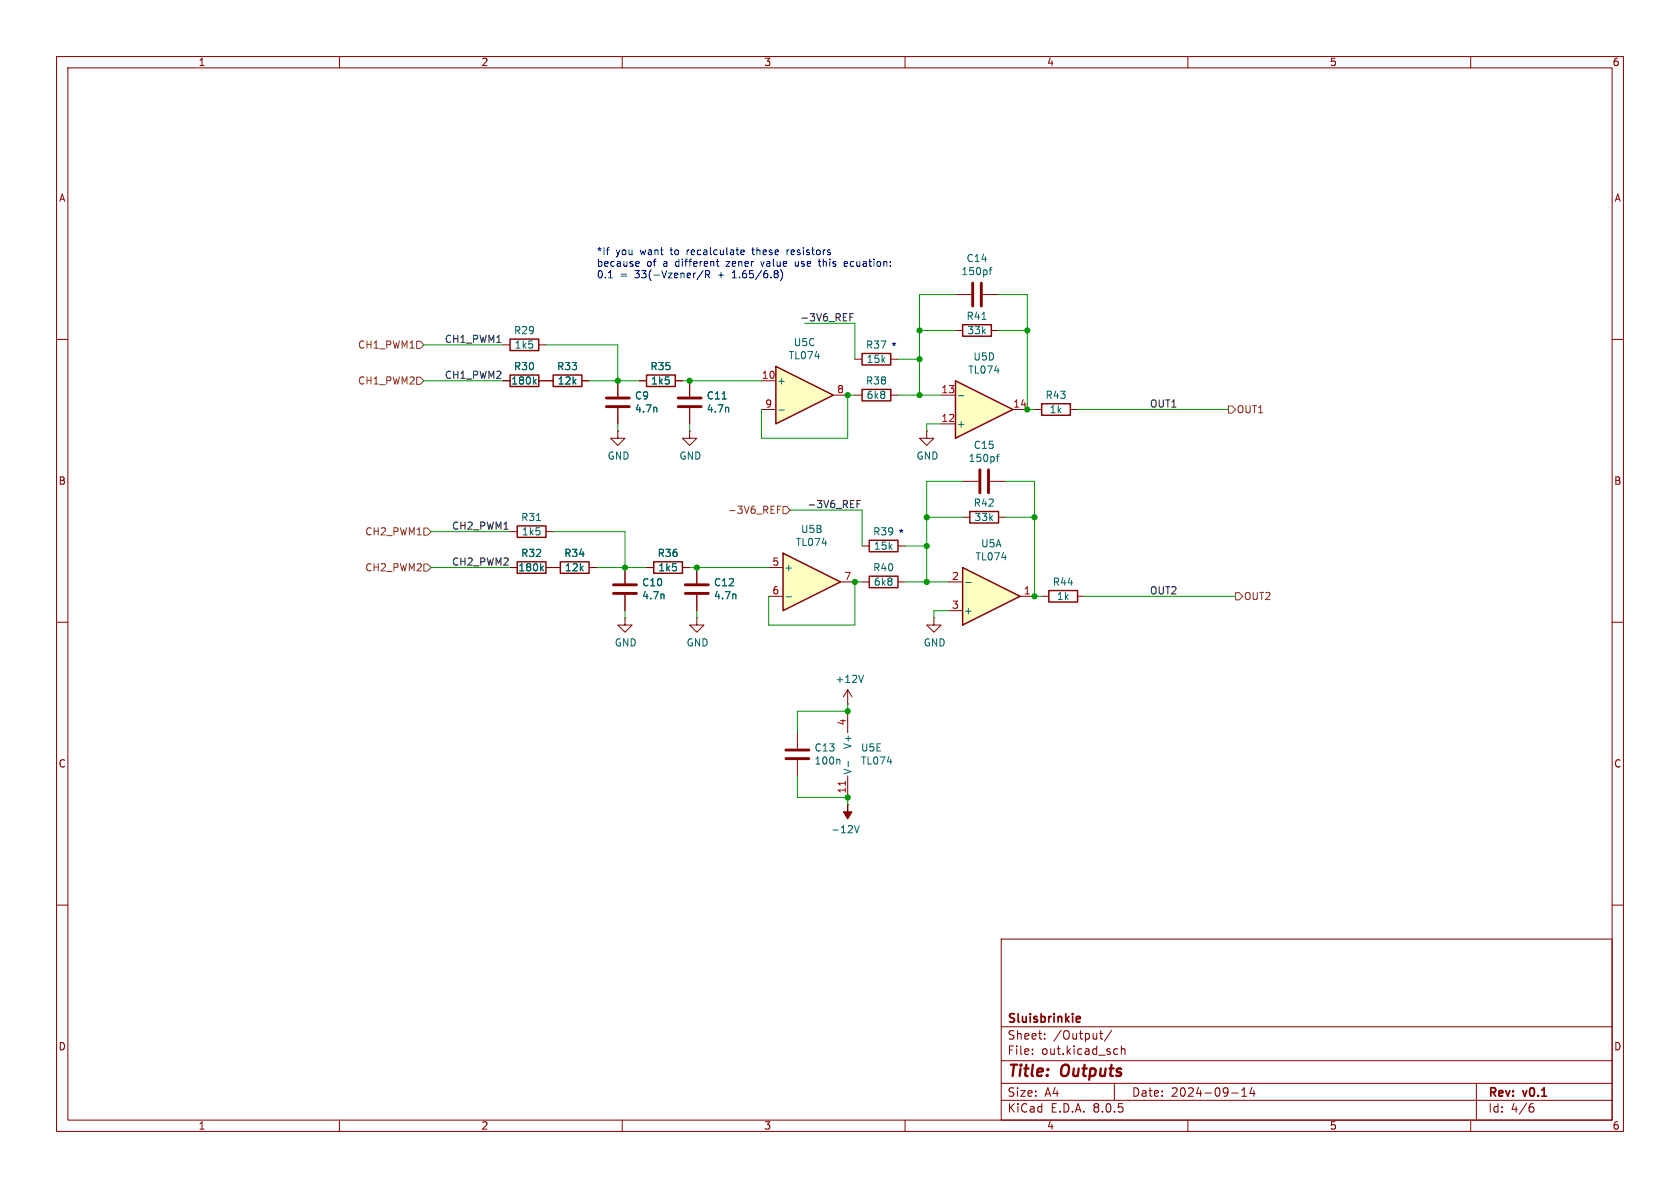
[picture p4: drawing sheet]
(kicad_sch
 (version 20231120)
 (generator "eeschema")
 (generator_version "8.0")
 (paper "A4")
 (title_block
  (title "Outputs")
  (date "2024-09-14")
  (rev "v0.1")
  (company "Sluisbrinkie"))
 (lib_symbols
  (symbol "Amplifier_Operational:TL074"
   (pin_names
    (offset 0.127)) (exclude_from_sim no) (in_bom yes) (on_board yes)
   (property "Reference" "U" (at 0 5.08 0) (effects (font (size 1.27 1.27)) (justify left)))
   (property "Value" "TL074" (at 0 -5.08 0) (effects (font (size 1.27 1.27)) (justify left)))
   (property "Footprint" "" (at -1.27 2.54 0) (effects (font (size 1.27 1.27)) (hide yes)))
   (property "Datasheet" "http://www.ti.com/lit/ds/symlink/tl071.pdf" (at 1.27 5.08 0) (effects (font (size 1.27 1.27)) (hide yes)))
   (property "Description" "Quad Low-Noise JFET-Input Operational Amplifiers, DIP-14/SOIC-14" (at 0 0 0) (effects (font (size 1.27 1.27)) (hide yes)))
   (property "ki_locked" "" (at 0 0 0) (effects (font (size 1.27 1.27))))
   (symbol "TL074_1_1"
    (polyline (pts (xy -5.08 5.08) (xy 5.08 0) (xy -5.08 -5.08) (xy -5.08 5.08)) (stroke (width 0.254) (type default)) (fill (type background)))
    (pin output line (at 7.62 0 180) (length 2.54) (name "~" (effects (font (size 1.27 1.27)))) (number "1" (effects (font (size 1.27 1.27)))))
    (pin input line (at -7.62 -2.54 0) (length 2.54) (name "-" (effects (font (size 1.27 1.27)))) (number "2" (effects (font (size 1.27 1.27)))))
    (pin input line (at -7.62 2.54 0) (length 2.54) (name "+" (effects (font (size 1.27 1.27)))) (number "3" (effects (font (size 1.27 1.27))))))
   (symbol "TL074_2_1"
    (polyline (pts (xy -5.08 5.08) (xy 5.08 0) (xy -5.08 -5.08) (xy -5.08 5.08)) (stroke (width 0.254) (type default)) (fill (type background)))
    (pin input line (at -7.62 2.54 0) (length 2.54) (name "+" (effects (font (size 1.27 1.27)))) (number "5" (effects (font (size 1.27 1.27)))))
    (pin input line (at -7.62 -2.54 0) (length 2.54) (name "-" (effects (font (size 1.27 1.27)))) (number "6" (effects (font (size 1.27 1.27)))))
    (pin output line (at 7.62 0 180) (length 2.54) (name "~" (effects (font (size 1.27 1.27)))) (number "7" (effects (font (size 1.27 1.27))))))
   (symbol "TL074_3_1"
    (polyline (pts (xy -5.08 5.08) (xy 5.08 0) (xy -5.08 -5.08) (xy -5.08 5.08)) (stroke (width 0.254) (type default)) (fill (type background)))
    (pin input line (at -7.62 2.54 0) (length 2.54) (name "+" (effects (font (size 1.27 1.27)))) (number "10" (effects (font (size 1.27 1.27)))))
    (pin output line (at 7.62 0 180) (length 2.54) (name "~" (effects (font (size 1.27 1.27)))) (number "8" (effects (font (size 1.27 1.27)))))
    (pin input line (at -7.62 -2.54 0) (length 2.54) (name "-" (effects (font (size 1.27 1.27)))) (number "9" (effects (font (size 1.27 1.27))))))
   (symbol "TL074_4_1"
    (polyline (pts (xy -5.08 5.08) (xy 5.08 0) (xy -5.08 -5.08) (xy -5.08 5.08)) (stroke (width 0.254) (type default)) (fill (type background)))
    (pin input line (at -7.62 2.54 0) (length 2.54) (name "+" (effects (font (size 1.27 1.27)))) (number "12" (effects (font (size 1.27 1.27)))))
    (pin input line (at -7.62 -2.54 0) (length 2.54) (name "-" (effects (font (size 1.27 1.27)))) (number "13" (effects (font (size 1.27 1.27)))))
    (pin output line (at 7.62 0 180) (length 2.54) (name "~" (effects (font (size 1.27 1.27)))) (number "14" (effects (font (size 1.27 1.27))))))
   (symbol "TL074_5_1"
    (pin power_in line (at -2.54 -7.62 90) (length 3.81) (name "V-" (effects (font (size 1.27 1.27)))) (number "11" (effects (font (size 1.27 1.27)))))
    (pin power_in line (at -2.54 7.62 270) (length 3.81) (name "V+" (effects (font (size 1.27 1.27)))) (number "4" (effects (font (size 1.27 1.27)))))))
  (symbol "Device:C"
   (pin_numbers hide)
   (pin_names
    (offset 0.254)) (exclude_from_sim no) (in_bom yes) (on_board yes)
   (property "Reference" "C" (at 0.635 2.54 0) (effects (font (size 1.27 1.27)) (justify left)))
   (property "Value" "C" (at 0.635 -2.54 0) (effects (font (size 1.27 1.27)) (justify left)))
   (property "Footprint" "" (at 0.9652 -3.81 0) (effects (font (size 1.27 1.27)) (hide yes)))
   (property "Datasheet" "~" (at 0 0 0) (effects (font (size 1.27 1.27)) (hide yes)))
   (property "Description" "Unpolarized capacitor" (at 0 0 0) (effects (font (size 1.27 1.27)) (hide yes)))
   (symbol "C_0_1"
    (polyline (pts (xy -2.032 -0.762) (xy 2.032 -0.762)) (stroke (width 0.508) (type default)) (fill (type none)))
    (polyline (pts (xy -2.032 0.762) (xy 2.032 0.762)) (stroke (width 0.508) (type default)) (fill (type none))))
   (symbol "C_1_1"
    (pin passive line (at 0 3.81 270) (length 2.794) (name "~" (effects (font (size 1.27 1.27)))) (number "1" (effects (font (size 1.27 1.27)))))
    (pin passive line (at 0 -3.81 90) (length 2.794) (name "~" (effects (font (size 1.27 1.27)))) (number "2" (effects (font (size 1.27 1.27)))))))
  (symbol "Device:R"
   (pin_numbers hide)
   (pin_names
    (offset 0)) (exclude_from_sim no) (in_bom yes) (on_board yes)
   (property "Reference" "R" (at 2.032 0 90) (effects (font (size 1.27 1.27))))
   (property "Value" "R" (at 0 0 90) (effects (font (size 1.27 1.27))))
   (property "Footprint" "" (at -1.778 0 90) (effects (font (size 1.27 1.27)) (hide yes)))
   (property "Datasheet" "~" (at 0 0 0) (effects (font (size 1.27 1.27)) (hide yes)))
   (property "Description" "Resistor" (at 0 0 0) (effects (font (size 1.27 1.27)) (hide yes)))
   (symbol "R_0_1"
    (rectangle (start -1.016 -2.54) (end 1.016 2.54) (stroke (width 0.254) (type default)) (fill (type none))))
   (symbol "R_1_1"
    (pin passive line (at 0 3.81 270) (length 1.27) (name "~" (effects (font (size 1.27 1.27)))) (number "1" (effects (font (size 1.27 1.27)))))
    (pin passive line (at 0 -3.81 90) (length 1.27) (name "~" (effects (font (size 1.27 1.27)))) (number "2" (effects (font (size 1.27 1.27)))))))
  (symbol "power:+12V"
   (power)
   (pin_numbers hide)
   (pin_names
    (offset 0) hide) (exclude_from_sim no) (in_bom yes) (on_board yes)
   (property "Reference" "#PWR" (at 0 -3.81 0) (effects (font (size 1.27 1.27)) (hide yes)))
   (property "Value" "+12V" (at 0 3.556 0) (effects (font (size 1.27 1.27))))
   (property "Footprint" "" (at 0 0 0) (effects (font (size 1.27 1.27)) (hide yes)))
   (property "Datasheet" "" (at 0 0 0) (effects (font (size 1.27 1.27)) (hide yes)))
   (property "Description" "Power symbol creates a global label with name \"+12V\"" (at 0 0 0) (effects (font (size 1.27 1.27)) (hide yes)))
   (symbol "+12V_0_1"
    (polyline (pts (xy -0.762 1.27) (xy 0 2.54)) (stroke (width 0) (type default)) (fill (type none)))
    (polyline (pts (xy 0 0) (xy 0 2.54)) (stroke (width 0) (type default)) (fill (type none)))
    (polyline (pts (xy 0 2.54) (xy 0.762 1.27)) (stroke (width 0) (type default)) (fill (type none))))
   (symbol "+12V_1_1"
    (pin power_in line (at 0 0 90) (length 0) (name "~" (effects (font (size 1.27 1.27)))) (number "1" (effects (font (size 1.27 1.27)))))))
  (symbol "power:-12V"
   (power)
   (pin_numbers hide)
   (pin_names
    (offset 0) hide) (exclude_from_sim no) (in_bom yes) (on_board yes)
   (property "Reference" "#PWR" (at 0 -3.81 0) (effects (font (size 1.27 1.27)) (hide yes)))
   (property "Value" "-12V" (at 0 3.556 0) (effects (font (size 1.27 1.27))))
   (property "Footprint" "" (at 0 0 0) (effects (font (size 1.27 1.27)) (hide yes)))
   (property "Datasheet" "" (at 0 0 0) (effects (font (size 1.27 1.27)) (hide yes)))
   (property "Description" "Power symbol creates a global label with name \"-12V\"" (at 0 0 0) (effects (font (size 1.27 1.27)) (hide yes)))
   (symbol "-12V_0_0"
    (pin power_in line (at 0 0 90) (length 0) (name "~" (effects (font (size 1.27 1.27)))) (number "1" (effects (font (size 1.27 1.27))))))
   (symbol "-12V_0_1"
    (polyline (pts (xy 0 0) (xy 0 1.27) (xy 0.762 1.27) (xy 0 2.54) (xy -0.762 1.27) (xy 0 1.27)) (stroke (width 0) (type default)) (fill (type outline)))))
  (symbol "power:GND"
   (power)
   (pin_numbers hide)
   (pin_names
    (offset 0) hide) (exclude_from_sim no) (in_bom yes) (on_board yes)
   (property "Reference" "#PWR" (at 0 -6.35 0) (effects (font (size 1.27 1.27)) (hide yes)))
   (property "Value" "GND" (at 0 -3.81 0) (effects (font (size 1.27 1.27))))
   (property "Footprint" "" (at 0 0 0) (effects (font (size 1.27 1.27)) (hide yes)))
   (property "Datasheet" "" (at 0 0 0) (effects (font (size 1.27 1.27)) (hide yes)))
   (property "Description" "Power symbol creates a global label with name \"GND\" , ground" (at 0 0 0) (effects (font (size 1.27 1.27)) (hide yes)))
   (symbol "GND_0_1"
    (polyline (pts (xy 0 0) (xy 0 -1.27) (xy 1.27 -1.27) (xy 0 -2.54) (xy -1.27 -1.27) (xy 0 -1.27)) (stroke (width 0) (type default)) (fill (type none))))
   (symbol "GND_1_1"
    (pin power_in line (at 0 0 270) (length 0) (name "~" (effects (font (size 1.27 1.27)))) (number "1" (effects (font (size 1.27 1.27))))))))
 (junction
  (at 181.61 72.39)
  (diameter 0)
  (color 0 0 0 0))
 (junction
  (at 162.56 69.85)
  (diameter 0)
  (color 0 0 0 0))
 (junction
  (at 182.88 105.41)
  (diameter 0)
  (color 0 0 0 0))
 (junction
  (at 149.86 69.85)
  (diameter 0)
  (color 0 0 0 0))
 (junction
  (at 110.49 100.33)
  (diameter 0)
  (color 0 0 0 0))
 (junction
  (at 162.56 63.5)
  (diameter 0)
  (color 0 0 0 0))
 (junction
  (at 151.13 102.87)
  (diameter 0)
  (color 0 0 0 0))
 (junction
  (at 123.19 100.33)
  (diameter 0)
  (color 0 0 0 0))
 (junction
  (at 182.88 91.44)
  (diameter 0)
  (color 0 0 0 0))
 (junction
  (at 149.86 125.73)
  (diameter 0)
  (color 0 0 0 0))
 (junction
  (at 163.83 91.44)
  (diameter 0)
  (color 0 0 0 0))
 (junction
  (at 121.92 67.31)
  (diameter 0)
  (color 0 0 0 0))
 (junction
  (at 149.86 140.97)
  (diameter 0)
  (color 0 0 0 0))
 (junction
  (at 162.56 58.42)
  (diameter 0)
  (color 0 0 0 0))
 (junction
  (at 181.61 58.42)
  (diameter 0)
  (color 0 0 0 0))
 (junction
  (at 163.83 96.52)
  (diameter 0)
  (color 0 0 0 0))
 (junction
  (at 163.83 102.87)
  (diameter 0)
  (color 0 0 0 0))
 (junction
  (at 109.22 67.31)
  (diameter 0)
  (color 0 0 0 0))
 (wire
  (pts (xy 181.61 72.39) (xy 182.88 72.39))
  (stroke (width 0) (type default)))
 (wire
  (pts (xy 149.86 77.47) (xy 149.86 69.85))
  (stroke (width 0) (type default)))
 (wire
  (pts (xy 158.75 63.5) (xy 162.56 63.5))
  (stroke (width 0) (type default)))
 (wire
  (pts (xy 134.62 72.39) (xy 134.62 77.47))
  (stroke (width 0) (type default)))
 (wire
  (pts (xy 160.02 102.87) (xy 163.83 102.87))
  (stroke (width 0) (type default)))
 (wire
  (pts (xy 76.2 93.98) (xy 90.17 93.98))
  (stroke (width 0) (type default)))
 (wire
  (pts (xy 182.88 85.09) (xy 182.88 91.44))
  (stroke (width 0) (type default)))
 (wire
  (pts (xy 134.62 77.47) (xy 149.86 77.47))
  (stroke (width 0) (type default)))
 (wire
  (pts (xy 121.92 100.33) (xy 123.19 100.33))
  (stroke (width 0) (type default)))
 (wire
  (pts (xy 163.83 76.2) (xy 163.83 74.93))
  (stroke (width 0) (type default)))
 (wire
  (pts (xy 135.89 110.49) (xy 151.13 110.49))
  (stroke (width 0) (type default)))
 (wire
  (pts (xy 176.53 52.07) (xy 181.61 52.07))
  (stroke (width 0) (type default)))
 (wire
  (pts (xy 109.22 67.31) (xy 113.03 67.31))
  (stroke (width 0) (type default)))
 (wire
  (pts (xy 96.52 60.96) (xy 109.22 60.96))
  (stroke (width 0) (type default)))
 (wire
  (pts (xy 177.8 85.09) (xy 182.88 85.09))
  (stroke (width 0) (type default)))
 (wire
  (pts (xy 151.13 102.87) (xy 152.4 102.87))
  (stroke (width 0) (type default)))
 (wire
  (pts (xy 140.97 140.97) (xy 149.86 140.97))
  (stroke (width 0) (type default)))
 (wire
  (pts (xy 170.18 85.09) (xy 163.83 85.09))
  (stroke (width 0) (type default)))
 (wire
  (pts (xy 182.88 105.41) (xy 184.15 105.41))
  (stroke (width 0) (type default)))
 (wire
  (pts (xy 121.92 67.31) (xy 134.62 67.31))
  (stroke (width 0) (type default)))
 (wire
  (pts (xy 163.83 85.09) (xy 163.83 91.44))
  (stroke (width 0) (type default)))
 (wire
  (pts (xy 177.8 91.44) (xy 182.88 91.44))
  (stroke (width 0) (type default)))
 (wire
  (pts (xy 163.83 96.52) (xy 163.83 102.87))
  (stroke (width 0) (type default)))
 (wire
  (pts (xy 109.22 60.96) (xy 109.22 67.31))
  (stroke (width 0) (type default)))
 (wire
  (pts (xy 149.86 69.85) (xy 151.13 69.85))
  (stroke (width 0) (type default)))
 (wire
  (pts (xy 162.56 63.5) (xy 162.56 69.85))
  (stroke (width 0) (type default)))
 (wire
  (pts (xy 135.89 105.41) (xy 135.89 110.49))
  (stroke (width 0) (type default)))
 (wire
  (pts (xy 151.13 110.49) (xy 151.13 102.87))
  (stroke (width 0) (type default)))
 (wire
  (pts (xy 162.56 52.07) (xy 162.56 58.42))
  (stroke (width 0) (type default)))
 (wire
  (pts (xy 120.65 67.31) (xy 121.92 67.31))
  (stroke (width 0) (type default)))
 (wire
  (pts (xy 110.49 93.98) (xy 110.49 100.33))
  (stroke (width 0) (type default)))
 (wire
  (pts (xy 190.5 72.39) (xy 217.17 72.39))
  (stroke (width 0) (type default)))
 (wire
  (pts (xy 181.61 58.42) (xy 181.61 72.39))
  (stroke (width 0) (type default)))
 (wire
  (pts (xy 149.86 124.46) (xy 149.86 125.73))
  (stroke (width 0) (type default)))
 (wire
  (pts (xy 163.83 96.52) (xy 163.83 91.44))
  (stroke (width 0) (type default)))
 (wire
  (pts (xy 74.93 60.96) (xy 88.9 60.96))
  (stroke (width 0) (type default)))
 (wire
  (pts (xy 176.53 58.42) (xy 181.61 58.42))
  (stroke (width 0) (type default)))
 (wire
  (pts (xy 160.02 96.52) (xy 163.83 96.52))
  (stroke (width 0) (type default)))
 (wire
  (pts (xy 163.83 102.87) (xy 167.64 102.87))
  (stroke (width 0) (type default)))
 (wire
  (pts (xy 121.92 74.93) (xy 121.92 76.2))
  (stroke (width 0) (type default)))
 (wire
  (pts (xy 76.2 100.33) (xy 90.17 100.33))
  (stroke (width 0) (type default)))
 (wire
  (pts (xy 123.19 100.33) (xy 135.89 100.33))
  (stroke (width 0) (type default)))
 (wire
  (pts (xy 140.97 125.73) (xy 140.97 129.54))
  (stroke (width 0) (type default)))
 (wire
  (pts (xy 162.56 63.5) (xy 162.56 58.42))
  (stroke (width 0) (type default)))
 (wire
  (pts (xy 152.4 90.17) (xy 152.4 96.52))
  (stroke (width 0) (type default)))
 (wire
  (pts (xy 104.14 67.31) (xy 109.22 67.31))
  (stroke (width 0) (type default)))
 (wire
  (pts (xy 165.1 109.22) (xy 165.1 107.95))
  (stroke (width 0) (type default)))
 (wire
  (pts (xy 165.1 107.95) (xy 167.64 107.95))
  (stroke (width 0) (type default)))
 (wire
  (pts (xy 158.75 69.85) (xy 162.56 69.85))
  (stroke (width 0) (type default)))
 (wire
  (pts (xy 139.7 90.17) (xy 152.4 90.17))
  (stroke (width 0) (type default)))
 (wire
  (pts (xy 110.49 100.33) (xy 114.3 100.33))
  (stroke (width 0) (type default)))
 (wire
  (pts (xy 162.56 58.42) (xy 168.91 58.42))
  (stroke (width 0) (type default)))
 (wire
  (pts (xy 151.13 57.15) (xy 151.13 63.5))
  (stroke (width 0) (type default)))
 (wire
  (pts (xy 110.49 107.95) (xy 110.49 109.22))
  (stroke (width 0) (type default)))
 (wire
  (pts (xy 162.56 69.85) (xy 166.37 69.85))
  (stroke (width 0) (type default)))
 (wire
  (pts (xy 181.61 52.07) (xy 181.61 58.42))
  (stroke (width 0) (type default)))
 (wire
  (pts (xy 149.86 142.24) (xy 149.86 140.97))
  (stroke (width 0) (type default)))
 (wire
  (pts (xy 140.97 125.73) (xy 149.86 125.73))
  (stroke (width 0) (type default)))
 (wire
  (pts (xy 142.24 57.15) (xy 151.13 57.15))
  (stroke (width 0) (type default)))
 (wire
  (pts (xy 109.22 74.93) (xy 109.22 76.2))
  (stroke (width 0) (type default)))
 (wire
  (pts (xy 168.91 52.07) (xy 162.56 52.07))
  (stroke (width 0) (type default)))
 (wire
  (pts (xy 105.41 100.33) (xy 110.49 100.33))
  (stroke (width 0) (type default)))
 (wire
  (pts (xy 123.19 107.95) (xy 123.19 109.22))
  (stroke (width 0) (type default)))
 (wire
  (pts (xy 163.83 74.93) (xy 166.37 74.93))
  (stroke (width 0) (type default)))
 (wire
  (pts (xy 182.88 91.44) (xy 182.88 105.41))
  (stroke (width 0) (type default)))
 (wire
  (pts (xy 74.93 67.31) (xy 88.9 67.31))
  (stroke (width 0) (type default)))
 (wire
  (pts (xy 163.83 91.44) (xy 170.18 91.44))
  (stroke (width 0) (type default)))
 (wire
  (pts (xy 97.79 93.98) (xy 110.49 93.98))
  (stroke (width 0) (type default)))
 (wire
  (pts (xy 191.77 105.41) (xy 218.44 105.41))
  (stroke (width 0) (type default)))
 (wire
  (pts (xy 140.97 137.16) (xy 140.97 140.97))
  (stroke (width 0) (type default)))
 (text "*"
  (exclude_from_sim no)
  (at 157.48 62.23 0)
  (effects (font (size 1.27 1.27)) (justify left bottom)))
 (text "*If you want to recalculate these resistors \nbecause of a different zener value use this ecuation:\n0.1 = 33(-Vzener/R + 1.65/6.8)"
  (exclude_from_sim no)
  (at 105.41 49.53 0)
  (effects (font (size 1.27 1.27)) (justify left bottom)))
 (text "*"
  (exclude_from_sim no)
  (at 158.75 95.25 0)
  (effects (font (size 1.27 1.27)) (justify left bottom)))
 (label "OUT1"
  (at 203.2 72.39 0)
  (fields_autoplaced yes)
  (effects (font (size 1.27 1.27)) (justify left bottom)))
 (label "OUT2"
  (at 203.2 105.41 0)
  (fields_autoplaced yes)
  (effects (font (size 1.27 1.27)) (justify left bottom)))
 (label "CH2_PWM2"
  (at 90.17 100.33 180)
  (fields_autoplaced yes)
  (effects (font (size 1.27 1.27)) (justify right bottom)))
 (label "CH2_PWM1"
  (at 90.17 93.98 180)
  (fields_autoplaced yes)
  (effects (font (size 1.27 1.27)) (justify right bottom)))
 (label "-3V6_REF"
  (at 151.13 57.15 180)
  (fields_autoplaced yes)
  (effects (font (size 1.27 1.27)) (justify right bottom)))
 (label "CH1_PWM2"
  (at 88.9 67.31 180)
  (fields_autoplaced yes)
  (effects (font (size 1.27 1.27)) (justify right bottom)))
 (label "-3V6_REF"
  (at 152.4 90.17 180)
  (fields_autoplaced yes)
  (effects (font (size 1.27 1.27)) (justify right bottom)))
 (label "CH1_PWM1"
  (at 88.9 60.96 180)
  (fields_autoplaced yes)
  (effects (font (size 1.27 1.27)) (justify right bottom)))
 (hierarchical_label "OUT2"
  (shape output)
  (at 218.44 105.41 0)
  (fields_autoplaced yes)
  (effects (font (size 1.27 1.27)) (justify left)))
 (hierarchical_label "CH1_PWM1"
  (shape input)
  (at 74.93 60.96 180)
  (fields_autoplaced yes)
  (effects (font (size 1.27 1.27)) (justify right)))
 (hierarchical_label "CH2_PWM2"
  (shape input)
  (at 76.2 100.33 180)
  (fields_autoplaced yes)
  (effects (font (size 1.27 1.27)) (justify right)))
 (hierarchical_label "CH2_PWM1"
  (shape input)
  (at 76.2 93.98 180)
  (fields_autoplaced yes)
  (effects (font (size 1.27 1.27)) (justify right)))
 (hierarchical_label "CH1_PWM2"
  (shape input)
  (at 74.93 67.31 180)
  (fields_autoplaced yes)
  (effects (font (size 1.27 1.27)) (justify right)))
 (hierarchical_label "-3V6_REF"
  (shape input)
  (at 139.7 90.17 180)
  (fields_autoplaced yes)
  (effects (font (size 1.27 1.27)) (justify right)))
 (hierarchical_label "OUT1"
  (shape output)
  (at 217.17 72.39 0)
  (fields_autoplaced yes)
  (effects (font (size 1.27 1.27)) (justify left)))
 (symbol
  (lib_id "Device:C")
  (at 172.72 52.07 90)
  (unit 1)
  (exclude_from_sim no)
  (in_bom yes)
  (on_board yes)
  (dnp no)
  (property "Reference" "C14" (at 172.72 45.6692 90) (effects (font (size 1.27 1.27))))
  (property "Value" "150pf" (at 172.72 47.9806 90) (effects (font (size 1.27 1.27))))
  (property "Footprint" "Capacitor_THT:C_Disc_D3.4mm_W2.1mm_P2.50mm" (at 176.53 51.1048 0) (effects (font (size 1.27 1.27)) (hide yes)))
  (property "Datasheet" "~" (at 172.72 52.07 0) (effects (font (size 1.27 1.27)) (hide yes)))
  (property "Description" "" (at 172.72 52.07 0) (effects (font (size 1.27 1.27)) (hide yes)))
  (pin "1")
  (pin "2"))
 (symbol
  (lib_id "Device:C")
  (at 121.92 71.12 0)
  (unit 1)
  (exclude_from_sim no)
  (in_bom yes)
  (on_board yes)
  (dnp no)
  (property "Reference" "C11" (at 124.841 69.9516 0) (effects (font (size 1.27 1.27)) (justify left)))
  (property "Value" "4.7n" (at 124.841 72.263 0) (effects (font (size 1.27 1.27)) (justify left)))
  (property "Footprint" "Capacitor_THT:C_Disc_D3.4mm_W2.1mm_P2.50mm" (at 122.8852 74.93 0) (effects (font (size 1.27 1.27)) (hide yes)))
  (property "Datasheet" "~" (at 121.92 71.12 0) (effects (font (size 1.27 1.27)) (hide yes)))
  (property "Description" "" (at 121.92 71.12 0) (effects (font (size 1.27 1.27)) (hide yes)))
  (pin "1")
  (pin "2"))
 (symbol
  (lib_id "power:-12V")
  (at 149.86 142.24 180)
  (unit 1)
  (exclude_from_sim no)
  (in_bom yes)
  (on_board yes)
  (dnp no)
  (property "Reference" "#PWR054" (at 149.86 144.78 0) (effects (font (size 1.27 1.27)) (hide yes)))
  (property "Value" "-12V" (at 149.479 146.6342 0) (effects (font (size 1.27 1.27))))
  (property "Footprint" "" (at 149.86 142.24 0) (effects (font (size 1.27 1.27)) (hide yes)))
  (property "Datasheet" "" (at 149.86 142.24 0) (effects (font (size 1.27 1.27)) (hide yes)))
  (property "Description" "" (at 149.86 142.24 0) (effects (font (size 1.27 1.27)) (hide yes)))
  (pin "1"))
 (symbol
  (lib_id "Device:R")
  (at 156.21 96.52 270)
  (unit 1)
  (exclude_from_sim no)
  (in_bom yes)
  (on_board yes)
  (dnp no)
  (property "Reference" "R39" (at 156.21 93.98 90) (effects (font (size 1.27 1.27))))
  (property "Value" "15k" (at 156.21 96.52 90) (effects (font (size 1.27 1.27))))
  (property "Footprint" "Resistor_THT:R_Axial_DIN0207_L6.3mm_D2.5mm_P7.62mm_Horizontal" (at 156.21 94.742 90) (effects (font (size 1.27 1.27)) (hide yes)))
  (property "Datasheet" "~" (at 156.21 96.52 0) (effects (font (size 1.27 1.27)) (hide yes)))
  (property "Description" "" (at 156.21 96.52 0) (effects (font (size 1.27 1.27)) (hide yes)))
  (pin "1")
  (pin "2"))
 (symbol
  (lib_id "Device:R")
  (at 187.96 105.41 270)
  (unit 1)
  (exclude_from_sim no)
  (in_bom yes)
  (on_board yes)
  (dnp no)
  (property "Reference" "R44" (at 187.96 102.87 90) (effects (font (size 1.27 1.27))))
  (property "Value" "1k" (at 187.96 105.41 90) (effects (font (size 1.27 1.27))))
  (property "Footprint" "Resistor_THT:R_Axial_DIN0207_L6.3mm_D2.5mm_P7.62mm_Horizontal" (at 187.96 103.632 90) (effects (font (size 1.27 1.27)) (hide yes)))
  (property "Datasheet" "~" (at 187.96 105.41 0) (effects (font (size 1.27 1.27)) (hide yes)))
  (property "Description" "" (at 187.96 105.41 0) (effects (font (size 1.27 1.27)) (hide yes)))
  (pin "1")
  (pin "2"))
 (symbol
  (lib_id "Amplifier_Operational:TL074")
  (at 147.32 133.35 0)
  (mirror y)
  (unit 5)
  (exclude_from_sim no)
  (in_bom yes)
  (on_board yes)
  (dnp no)
  (property "Reference" "U5" (at 152.0952 132.1816 0) (effects (font (size 1.27 1.27)) (justify right)))
  (property "Value" "TL074" (at 152.0952 134.493 0) (effects (font (size 1.27 1.27)) (justify right)))
  (property "Footprint" "Package_DIP:DIP-14_W7.62mm_Socket_LongPads" (at 148.59 130.81 0) (effects (font (size 1.27 1.27)) (hide yes)))
  (property "Datasheet" "http://www.ti.com/lit/ds/symlink/tl071.pdf" (at 146.05 128.27 0) (effects (font (size 1.27 1.27)) (hide yes)))
  (property "Description" "" (at 147.32 133.35 0) (effects (font (size 1.27 1.27)) (hide yes)))
  (pin "1")
  (pin "2")
  (pin "3")
  (pin "5")
  (pin "6")
  (pin "7")
  (pin "10")
  (pin "8")
  (pin "9")
  (pin "12")
  (pin "13")
  (pin "14")
  (pin "11")
  (pin "4"))
 (symbol
  (lib_id "power:GND")
  (at 123.19 109.22 0)
  (unit 1)
  (exclude_from_sim no)
  (in_bom yes)
  (on_board yes)
  (dnp no)
  (property "Reference" "#PWR052" (at 123.19 115.57 0) (effects (font (size 1.27 1.27)) (hide yes)))
  (property "Value" "GND" (at 123.317 113.6142 0) (effects (font (size 1.27 1.27))))
  (property "Footprint" "" (at 123.19 109.22 0) (effects (font (size 1.27 1.27)) (hide yes)))
  (property "Datasheet" "" (at 123.19 109.22 0) (effects (font (size 1.27 1.27)) (hide yes)))
  (property "Description" "" (at 123.19 109.22 0) (effects (font (size 1.27 1.27)) (hide yes)))
  (pin "1"))
 (symbol
  (lib_id "Device:R")
  (at 92.71 60.96 270)
  (unit 1)
  (exclude_from_sim no)
  (in_bom yes)
  (on_board yes)
  (dnp no)
  (property "Reference" "R29" (at 92.71 58.42 90) (effects (font (size 1.27 1.27))))
  (property "Value" "1k5" (at 92.71 60.96 90) (effects (font (size 1.27 1.27))))
  (property "Footprint" "Resistor_THT:R_Axial_DIN0207_L6.3mm_D2.5mm_P7.62mm_Horizontal" (at 92.71 59.182 90) (effects (font (size 1.27 1.27)) (hide yes)))
  (property "Datasheet" "~" (at 92.71 60.96 0) (effects (font (size 1.27 1.27)) (hide yes)))
  (property "Description" "" (at 92.71 60.96 0) (effects (font (size 1.27 1.27)) (hide yes)))
  (pin "1")
  (pin "2"))
 (symbol
  (lib_id "power:GND")
  (at 109.22 76.2 0)
  (unit 1)
  (exclude_from_sim no)
  (in_bom yes)
  (on_board yes)
  (dnp no)
  (property "Reference" "#PWR049" (at 109.22 82.55 0) (effects (font (size 1.27 1.27)) (hide yes)))
  (property "Value" "GND" (at 109.347 80.5942 0) (effects (font (size 1.27 1.27))))
  (property "Footprint" "" (at 109.22 76.2 0) (effects (font (size 1.27 1.27)) (hide yes)))
  (property "Datasheet" "" (at 109.22 76.2 0) (effects (font (size 1.27 1.27)) (hide yes)))
  (property "Description" "" (at 109.22 76.2 0) (effects (font (size 1.27 1.27)) (hide yes)))
  (pin "1"))
 (symbol
  (lib_id "Device:R")
  (at 186.69 72.39 270)
  (unit 1)
  (exclude_from_sim no)
  (in_bom yes)
  (on_board yes)
  (dnp no)
  (property "Reference" "R43" (at 186.69 69.85 90) (effects (font (size 1.27 1.27))))
  (property "Value" "1k" (at 186.69 72.39 90) (effects (font (size 1.27 1.27))))
  (property "Footprint" "Resistor_THT:R_Axial_DIN0207_L6.3mm_D2.5mm_P7.62mm_Horizontal" (at 186.69 70.612 90) (effects (font (size 1.27 1.27)) (hide yes)))
  (property "Datasheet" "~" (at 186.69 72.39 0) (effects (font (size 1.27 1.27)) (hide yes)))
  (property "Description" "" (at 186.69 72.39 0) (effects (font (size 1.27 1.27)) (hide yes)))
  (pin "2")
  (pin "1"))
 (symbol
  (lib_id "Device:C")
  (at 123.19 104.14 0)
  (unit 1)
  (exclude_from_sim no)
  (in_bom yes)
  (on_board yes)
  (dnp no)
  (property "Reference" "C12" (at 126.111 102.9716 0) (effects (font (size 1.27 1.27)) (justify left)))
  (property "Value" "4.7n" (at 126.111 105.283 0) (effects (font (size 1.27 1.27)) (justify left)))
  (property "Footprint" "Capacitor_THT:C_Disc_D3.4mm_W2.1mm_P2.50mm" (at 124.1552 107.95 0) (effects (font (size 1.27 1.27)) (hide yes)))
  (property "Datasheet" "~" (at 123.19 104.14 0) (effects (font (size 1.27 1.27)) (hide yes)))
  (property "Description" "" (at 123.19 104.14 0) (effects (font (size 1.27 1.27)) (hide yes)))
  (pin "1")
  (pin "2"))
 (symbol
  (lib_id "Device:R")
  (at 92.71 67.31 270)
  (unit 1)
  (exclude_from_sim no)
  (in_bom yes)
  (on_board yes)
  (dnp no)
  (property "Reference" "R30" (at 92.71 64.77 90) (effects (font (size 1.27 1.27))))
  (property "Value" "180k" (at 92.71 67.31 90) (effects (font (size 1.27 1.27))))
  (property "Footprint" "Resistor_THT:R_Axial_DIN0207_L6.3mm_D2.5mm_P7.62mm_Horizontal" (at 92.71 65.532 90) (effects (font (size 1.27 1.27)) (hide yes)))
  (property "Datasheet" "~" (at 92.71 67.31 0) (effects (font (size 1.27 1.27)) (hide yes)))
  (property "Description" "" (at 92.71 67.31 0) (effects (font (size 1.27 1.27)) (hide yes)))
  (pin "1")
  (pin "2"))
 (symbol
  (lib_id "Device:R")
  (at 172.72 58.42 270)
  (unit 1)
  (exclude_from_sim no)
  (in_bom yes)
  (on_board yes)
  (dnp no)
  (property "Reference" "R41" (at 172.72 55.88 90) (effects (font (size 1.27 1.27))))
  (property "Value" "33k" (at 172.72 58.42 90) (effects (font (size 1.27 1.27))))
  (property "Footprint" "Resistor_THT:R_Axial_DIN0207_L6.3mm_D2.5mm_P7.62mm_Horizontal" (at 172.72 56.642 90) (effects (font (size 1.27 1.27)) (hide yes)))
  (property "Datasheet" "~" (at 172.72 58.42 0) (effects (font (size 1.27 1.27)) (hide yes)))
  (property "Description" "" (at 172.72 58.42 0) (effects (font (size 1.27 1.27)) (hide yes)))
  (pin "1")
  (pin "2"))
 (symbol
  (lib_id "Amplifier_Operational:TL074")
  (at 175.26 105.41 0)
  (mirror x)
  (unit 1)
  (exclude_from_sim no)
  (in_bom yes)
  (on_board yes)
  (dnp no)
  (property "Reference" "U5" (at 175.26 96.0882 0) (effects (font (size 1.27 1.27))))
  (property "Value" "TL074" (at 175.26 98.3996 0) (effects (font (size 1.27 1.27))))
  (property "Footprint" "Package_DIP:DIP-14_W7.62mm_Socket_LongPads" (at 173.99 107.95 0) (effects (font (size 1.27 1.27)) (hide yes)))
  (property "Datasheet" "http://www.ti.com/lit/ds/symlink/tl071.pdf" (at 176.53 110.49 0) (effects (font (size 1.27 1.27)) (hide yes)))
  (property "Description" "" (at 175.26 105.41 0) (effects (font (size 1.27 1.27)) (hide yes)))
  (pin "1")
  (pin "2")
  (pin "3")
  (pin "5")
  (pin "6")
  (pin "7")
  (pin "10")
  (pin "8")
  (pin "9")
  (pin "12")
  (pin "13")
  (pin "14")
  (pin "11")
  (pin "4"))
 (symbol
  (lib_id "Device:R")
  (at 173.99 91.44 270)
  (unit 1)
  (exclude_from_sim no)
  (in_bom yes)
  (on_board yes)
  (dnp no)
  (property "Reference" "R42" (at 173.99 88.9 90) (effects (font (size 1.27 1.27))))
  (property "Value" "33k" (at 173.99 91.44 90) (effects (font (size 1.27 1.27))))
  (property "Footprint" "Resistor_THT:R_Axial_DIN0207_L6.3mm_D2.5mm_P7.62mm_Horizontal" (at 173.99 89.662 90) (effects (font (size 1.27 1.27)) (hide yes)))
  (property "Datasheet" "~" (at 173.99 91.44 0) (effects (font (size 1.27 1.27)) (hide yes)))
  (property "Description" "" (at 173.99 91.44 0) (effects (font (size 1.27 1.27)) (hide yes)))
  (pin "1")
  (pin "2"))
 (symbol
  (lib_id "Device:C")
  (at 173.99 85.09 90)
  (unit 1)
  (exclude_from_sim no)
  (in_bom yes)
  (on_board yes)
  (dnp no)
  (property "Reference" "C15" (at 173.99 78.6892 90) (effects (font (size 1.27 1.27))))
  (property "Value" "150pf" (at 173.99 81.0006 90) (effects (font (size 1.27 1.27))))
  (property "Footprint" "Capacitor_THT:C_Disc_D3.4mm_W2.1mm_P2.50mm" (at 177.8 84.1248 0) (effects (font (size 1.27 1.27)) (hide yes)))
  (property "Datasheet" "~" (at 173.99 85.09 0) (effects (font (size 1.27 1.27)) (hide yes)))
  (property "Description" "" (at 173.99 85.09 0) (effects (font (size 1.27 1.27)) (hide yes)))
  (pin "1")
  (pin "2"))
 (symbol
  (lib_id "Device:R")
  (at 156.21 102.87 270)
  (unit 1)
  (exclude_from_sim no)
  (in_bom yes)
  (on_board yes)
  (dnp no)
  (property "Reference" "R40" (at 156.21 100.33 90) (effects (font (size 1.27 1.27))))
  (property "Value" "6k8" (at 156.21 102.87 90) (effects (font (size 1.27 1.27))))
  (property "Footprint" "Resistor_THT:R_Axial_DIN0207_L6.3mm_D2.5mm_P7.62mm_Horizontal" (at 156.21 101.092 90) (effects (font (size 1.27 1.27)) (hide yes)))
  (property "Datasheet" "~" (at 156.21 102.87 0) (effects (font (size 1.27 1.27)) (hide yes)))
  (property "Description" "" (at 156.21 102.87 0) (effects (font (size 1.27 1.27)) (hide yes)))
  (pin "1")
  (pin "2"))
 (symbol
  (lib_id "Device:C")
  (at 109.22 71.12 0)
  (unit 1)
  (exclude_from_sim no)
  (in_bom yes)
  (on_board yes)
  (dnp no)
  (property "Reference" "C9" (at 112.141 69.9516 0) (effects (font (size 1.27 1.27)) (justify left)))
  (property "Value" "4.7n" (at 112.141 72.263 0) (effects (font (size 1.27 1.27)) (justify left)))
  (property "Footprint" "Capacitor_THT:C_Disc_D3.4mm_W2.1mm_P2.50mm" (at 110.1852 74.93 0) (effects (font (size 1.27 1.27)) (hide yes)))
  (property "Datasheet" "~" (at 109.22 71.12 0) (effects (font (size 1.27 1.27)) (hide yes)))
  (property "Description" "" (at 109.22 71.12 0) (effects (font (size 1.27 1.27)) (hide yes)))
  (pin "1")
  (pin "2"))
 (symbol
  (lib_id "Device:R")
  (at 116.84 67.31 270)
  (unit 1)
  (exclude_from_sim no)
  (in_bom yes)
  (on_board yes)
  (dnp no)
  (property "Reference" "R35" (at 116.84 64.77 90) (effects (font (size 1.27 1.27))))
  (property "Value" "1k5" (at 116.84 67.31 90) (effects (font (size 1.27 1.27))))
  (property "Footprint" "Resistor_THT:R_Axial_DIN0207_L6.3mm_D2.5mm_P7.62mm_Horizontal" (at 116.84 65.532 90) (effects (font (size 1.27 1.27)) (hide yes)))
  (property "Datasheet" "~" (at 116.84 67.31 0) (effects (font (size 1.27 1.27)) (hide yes)))
  (property "Description" "" (at 116.84 67.31 0) (effects (font (size 1.27 1.27)) (hide yes)))
  (pin "1")
  (pin "2"))
 (symbol
  (lib_id "Device:R")
  (at 93.98 93.98 270)
  (unit 1)
  (exclude_from_sim no)
  (in_bom yes)
  (on_board yes)
  (dnp no)
  (property "Reference" "R31" (at 93.98 91.44 90) (effects (font (size 1.27 1.27))))
  (property "Value" "1k5" (at 93.98 93.98 90) (effects (font (size 1.27 1.27))))
  (property "Footprint" "Resistor_THT:R_Axial_DIN0207_L6.3mm_D2.5mm_P7.62mm_Horizontal" (at 93.98 92.202 90) (effects (font (size 1.27 1.27)) (hide yes)))
  (property "Datasheet" "~" (at 93.98 93.98 0) (effects (font (size 1.27 1.27)) (hide yes)))
  (property "Description" "" (at 93.98 93.98 0) (effects (font (size 1.27 1.27)) (hide yes)))
  (pin "1")
  (pin "2"))
 (symbol
  (lib_id "power:GND")
  (at 163.83 76.2 0)
  (unit 1)
  (exclude_from_sim no)
  (in_bom yes)
  (on_board yes)
  (dnp no)
  (property "Reference" "#PWR055" (at 163.83 82.55 0) (effects (font (size 1.27 1.27)) (hide yes)))
  (property "Value" "GND" (at 163.957 80.5942 0) (effects (font (size 1.27 1.27))))
  (property "Footprint" "" (at 163.83 76.2 0) (effects (font (size 1.27 1.27)) (hide yes)))
  (property "Datasheet" "" (at 163.83 76.2 0) (effects (font (size 1.27 1.27)) (hide yes)))
  (property "Description" "" (at 163.83 76.2 0) (effects (font (size 1.27 1.27)) (hide yes)))
  (pin "1"))
 (symbol
  (lib_id "Amplifier_Operational:TL074")
  (at 173.99 72.39 0)
  (mirror x)
  (unit 4)
  (exclude_from_sim no)
  (in_bom yes)
  (on_board yes)
  (dnp no)
  (property "Reference" "U5" (at 173.99 63.0682 0) (effects (font (size 1.27 1.27))))
  (property "Value" "TL074" (at 173.99 65.3796 0) (effects (font (size 1.27 1.27))))
  (property "Footprint" "Package_DIP:DIP-14_W7.62mm_Socket_LongPads" (at 172.72 74.93 0) (effects (font (size 1.27 1.27)) (hide yes)))
  (property "Datasheet" "http://www.ti.com/lit/ds/symlink/tl071.pdf" (at 175.26 77.47 0) (effects (font (size 1.27 1.27)) (hide yes)))
  (property "Description" "" (at 173.99 72.39 0) (effects (font (size 1.27 1.27)) (hide yes)))
  (pin "1")
  (pin "2")
  (pin "3")
  (pin "5")
  (pin "6")
  (pin "7")
  (pin "10")
  (pin "8")
  (pin "9")
  (pin "12")
  (pin "13")
  (pin "14")
  (pin "11")
  (pin "4"))
 (symbol
  (lib_id "Device:R")
  (at 118.11 100.33 270)
  (unit 1)
  (exclude_from_sim no)
  (in_bom yes)
  (on_board yes)
  (dnp no)
  (property "Reference" "R36" (at 118.11 97.79 90) (effects (font (size 1.27 1.27))))
  (property "Value" "1k5" (at 118.11 100.33 90) (effects (font (size 1.27 1.27))))
  (property "Footprint" "Resistor_THT:R_Axial_DIN0207_L6.3mm_D2.5mm_P7.62mm_Horizontal" (at 118.11 98.552 90) (effects (font (size 1.27 1.27)) (hide yes)))
  (property "Datasheet" "~" (at 118.11 100.33 0) (effects (font (size 1.27 1.27)) (hide yes)))
  (property "Description" "" (at 118.11 100.33 0) (effects (font (size 1.27 1.27)) (hide yes)))
  (pin "1")
  (pin "2"))
 (symbol
  (lib_id "Device:C")
  (at 140.97 133.35 0)
  (unit 1)
  (exclude_from_sim no)
  (in_bom yes)
  (on_board yes)
  (dnp no)
  (property "Reference" "C13" (at 143.891 132.1816 0) (effects (font (size 1.27 1.27)) (justify left)))
  (property "Value" "100n" (at 143.891 134.493 0) (effects (font (size 1.27 1.27)) (justify left)))
  (property "Footprint" "Capacitor_THT:C_Rect_L10.0mm_W4.0mm_P7.50mm_MKS4" (at 141.9352 137.16 0) (effects (font (size 1.27 1.27)) (hide yes)))
  (property "Datasheet" "~" (at 140.97 133.35 0) (effects (font (size 1.27 1.27)) (hide yes)))
  (property "Description" "" (at 140.97 133.35 0) (effects (font (size 1.27 1.27)) (hide yes)))
  (pin "1")
  (pin "2"))
 (symbol
  (lib_id "Amplifier_Operational:TL074")
  (at 143.51 102.87 0)
  (unit 2)
  (exclude_from_sim no)
  (in_bom yes)
  (on_board yes)
  (dnp no)
  (property "Reference" "U5" (at 143.51 93.5482 0) (effects (font (size 1.27 1.27))))
  (property "Value" "TL074" (at 143.51 95.8596 0) (effects (font (size 1.27 1.27))))
  (property "Footprint" "Package_DIP:DIP-14_W7.62mm_Socket_LongPads" (at 142.24 100.33 0) (effects (font (size 1.27 1.27)) (hide yes)))
  (property "Datasheet" "http://www.ti.com/lit/ds/symlink/tl071.pdf" (at 144.78 97.79 0) (effects (font (size 1.27 1.27)) (hide yes)))
  (property "Description" "" (at 143.51 102.87 0) (effects (font (size 1.27 1.27)) (hide yes)))
  (pin "1")
  (pin "2")
  (pin "5")
  (pin "6")
  (pin "7")
  (pin "10")
  (pin "8")
  (pin "9")
  (pin "12")
  (pin "13")
  (pin "14")
  (pin "11")
  (pin "4")
  (pin "3"))
 (symbol
  (lib_id "Device:R")
  (at 101.6 100.33 270)
  (unit 1)
  (exclude_from_sim no)
  (in_bom yes)
  (on_board yes)
  (dnp no)
  (property "Reference" "R34" (at 101.6 97.79 90) (effects (font (size 1.27 1.27))))
  (property "Value" "12k" (at 101.6 100.33 90) (effects (font (size 1.27 1.27))))
  (property "Footprint" "Resistor_THT:R_Axial_DIN0207_L6.3mm_D2.5mm_P7.62mm_Horizontal" (at 101.6 98.552 90) (effects (font (size 1.27 1.27)) (hide yes)))
  (property "Datasheet" "~" (at 101.6 100.33 0) (effects (font (size 1.27 1.27)) (hide yes)))
  (property "Description" "" (at 101.6 100.33 0) (effects (font (size 1.27 1.27)) (hide yes)))
  (pin "1")
  (pin "2"))
 (symbol
  (lib_id "Device:R")
  (at 154.94 63.5 270)
  (unit 1)
  (exclude_from_sim no)
  (in_bom yes)
  (on_board yes)
  (dnp no)
  (property "Reference" "R37" (at 154.94 60.96 90) (effects (font (size 1.27 1.27))))
  (property "Value" "15k" (at 154.94 63.5 90) (effects (font (size 1.27 1.27))))
  (property "Footprint" "Resistor_THT:R_Axial_DIN0207_L6.3mm_D2.5mm_P7.62mm_Horizontal" (at 154.94 61.722 90) (effects (font (size 1.27 1.27)) (hide yes)))
  (property "Datasheet" "~" (at 154.94 63.5 0) (effects (font (size 1.27 1.27)) (hide yes)))
  (property "Description" "" (at 154.94 63.5 0) (effects (font (size 1.27 1.27)) (hide yes)))
  (pin "1")
  (pin "2"))
 (symbol
  (lib_id "power:GND")
  (at 121.92 76.2 0)
  (unit 1)
  (exclude_from_sim no)
  (in_bom yes)
  (on_board yes)
  (dnp no)
  (property "Reference" "#PWR051" (at 121.92 82.55 0) (effects (font (size 1.27 1.27)) (hide yes)))
  (property "Value" "GND" (at 122.047 80.5942 0) (effects (font (size 1.27 1.27))))
  (property "Footprint" "" (at 121.92 76.2 0) (effects (font (size 1.27 1.27)) (hide yes)))
  (property "Datasheet" "" (at 121.92 76.2 0) (effects (font (size 1.27 1.27)) (hide yes)))
  (property "Description" "" (at 121.92 76.2 0) (effects (font (size 1.27 1.27)) (hide yes)))
  (pin "1"))
 (symbol
  (lib_id "power:GND")
  (at 165.1 109.22 0)
  (unit 1)
  (exclude_from_sim no)
  (in_bom yes)
  (on_board yes)
  (dnp no)
  (property "Reference" "#PWR056" (at 165.1 115.57 0) (effects (font (size 1.27 1.27)) (hide yes)))
  (property "Value" "GND" (at 165.227 113.6142 0) (effects (font (size 1.27 1.27))))
  (property "Footprint" "" (at 165.1 109.22 0) (effects (font (size 1.27 1.27)) (hide yes)))
  (property "Datasheet" "" (at 165.1 109.22 0) (effects (font (size 1.27 1.27)) (hide yes)))
  (property "Description" "" (at 165.1 109.22 0) (effects (font (size 1.27 1.27)) (hide yes)))
  (pin "1"))
 (symbol
  (lib_id "Device:R")
  (at 100.33 67.31 270)
  (unit 1)
  (exclude_from_sim no)
  (in_bom yes)
  (on_board yes)
  (dnp no)
  (property "Reference" "R33" (at 100.33 64.77 90) (effects (font (size 1.27 1.27))))
  (property "Value" "12k" (at 100.33 67.31 90) (effects (font (size 1.27 1.27))))
  (property "Footprint" "Resistor_THT:R_Axial_DIN0207_L6.3mm_D2.5mm_P7.62mm_Horizontal" (at 100.33 65.532 90) (effects (font (size 1.27 1.27)) (hide yes)))
  (property "Datasheet" "~" (at 100.33 67.31 0) (effects (font (size 1.27 1.27)) (hide yes)))
  (property "Description" "" (at 100.33 67.31 0) (effects (font (size 1.27 1.27)) (hide yes)))
  (pin "1")
  (pin "2"))
 (symbol
  (lib_id "Device:R")
  (at 93.98 100.33 270)
  (unit 1)
  (exclude_from_sim no)
  (in_bom yes)
  (on_board yes)
  (dnp no)
  (property "Reference" "R32" (at 93.98 97.79 90) (effects (font (size 1.27 1.27))))
  (property "Value" "180k" (at 93.98 100.33 90) (effects (font (size 1.27 1.27))))
  (property "Footprint" "Resistor_THT:R_Axial_DIN0207_L6.3mm_D2.5mm_P7.62mm_Horizontal" (at 93.98 98.552 90) (effects (font (size 1.27 1.27)) (hide yes)))
  (property "Datasheet" "~" (at 93.98 100.33 0) (effects (font (size 1.27 1.27)) (hide yes)))
  (property "Description" "" (at 93.98 100.33 0) (effects (font (size 1.27 1.27)) (hide yes)))
  (pin "1")
  (pin "2"))
 (symbol
  (lib_id "Device:R")
  (at 154.94 69.85 270)
  (unit 1)
  (exclude_from_sim no)
  (in_bom yes)
  (on_board yes)
  (dnp no)
  (property "Reference" "R38" (at 154.94 67.31 90) (effects (font (size 1.27 1.27))))
  (property "Value" "6k8" (at 154.94 69.85 90) (effects (font (size 1.27 1.27))))
  (property "Footprint" "Resistor_THT:R_Axial_DIN0207_L6.3mm_D2.5mm_P7.62mm_Horizontal" (at 154.94 68.072 90) (effects (font (size 1.27 1.27)) (hide yes)))
  (property "Datasheet" "~" (at 154.94 69.85 0) (effects (font (size 1.27 1.27)) (hide yes)))
  (property "Description" "" (at 154.94 69.85 0) (effects (font (size 1.27 1.27)) (hide yes)))
  (pin "1")
  (pin "2"))
 (symbol
  (lib_id "Device:C")
  (at 110.49 104.14 0)
  (unit 1)
  (exclude_from_sim no)
  (in_bom yes)
  (on_board yes)
  (dnp no)
  (property "Reference" "C10" (at 113.411 102.9716 0) (effects (font (size 1.27 1.27)) (justify left)))
  (property "Value" "4.7n" (at 113.411 105.283 0) (effects (font (size 1.27 1.27)) (justify left)))
  (property "Footprint" "Capacitor_THT:C_Disc_D3.4mm_W2.1mm_P2.50mm" (at 111.4552 107.95 0) (effects (font (size 1.27 1.27)) (hide yes)))
  (property "Datasheet" "~" (at 110.49 104.14 0) (effects (font (size 1.27 1.27)) (hide yes)))
  (property "Description" "" (at 110.49 104.14 0) (effects (font (size 1.27 1.27)) (hide yes)))
  (pin "1")
  (pin "2"))
 (symbol
  (lib_id "power:+12V")
  (at 149.86 124.46 0)
  (unit 1)
  (exclude_from_sim no)
  (in_bom yes)
  (on_board yes)
  (dnp no)
  (property "Reference" "#PWR053" (at 149.86 128.27 0) (effects (font (size 1.27 1.27)) (hide yes)))
  (property "Value" "+12V" (at 150.241 120.0658 0) (effects (font (size 1.27 1.27))))
  (property "Footprint" "" (at 149.86 124.46 0) (effects (font (size 1.27 1.27)) (hide yes)))
  (property "Datasheet" "" (at 149.86 124.46 0) (effects (font (size 1.27 1.27)) (hide yes)))
  (property "Description" "" (at 149.86 124.46 0) (effects (font (size 1.27 1.27)) (hide yes)))
  (pin "1"))
 (symbol
  (lib_id "power:GND")
  (at 110.49 109.22 0)
  (unit 1)
  (exclude_from_sim no)
  (in_bom yes)
  (on_board yes)
  (dnp no)
  (property "Reference" "#PWR050" (at 110.49 115.57 0) (effects (font (size 1.27 1.27)) (hide yes)))
  (property "Value" "GND" (at 110.617 113.6142 0) (effects (font (size 1.27 1.27))))
  (property "Footprint" "" (at 110.49 109.22 0) (effects (font (size 1.27 1.27)) (hide yes)))
  (property "Datasheet" "" (at 110.49 109.22 0) (effects (font (size 1.27 1.27)) (hide yes)))
  (property "Description" "" (at 110.49 109.22 0) (effects (font (size 1.27 1.27)) (hide yes)))
  (pin "1"))
 (symbol
  (lib_id "Amplifier_Operational:TL074")
  (at 142.24 69.85 0)
  (unit 3)
  (exclude_from_sim no)
  (in_bom yes)
  (on_board yes)
  (dnp no)
  (property "Reference" "U5" (at 142.24 60.5282 0) (effects (font (size 1.27 1.27))))
  (property "Value" "TL074" (at 142.24 62.8396 0) (effects (font (size 1.27 1.27))))
  (property "Footprint" "Package_DIP:DIP-14_W7.62mm_Socket_LongPads" (at 140.97 67.31 0) (effects (font (size 1.27 1.27)) (hide yes)))
  (property "Datasheet" "http://www.ti.com/lit/ds/symlink/tl071.pdf" (at 143.51 64.77 0) (effects (font (size 1.27 1.27)) (hide yes)))
  (property "Description" "" (at 142.24 69.85 0) (effects (font (size 1.27 1.27)) (hide yes)))
  (pin "1")
  (pin "2")
  (pin "3")
  (pin "5")
  (pin "6")
  (pin "7")
  (pin "10")
  (pin "8")
  (pin "9")
  (pin "12")
  (pin "13")
  (pin "14")
  (pin "11")
  (pin "4")))
